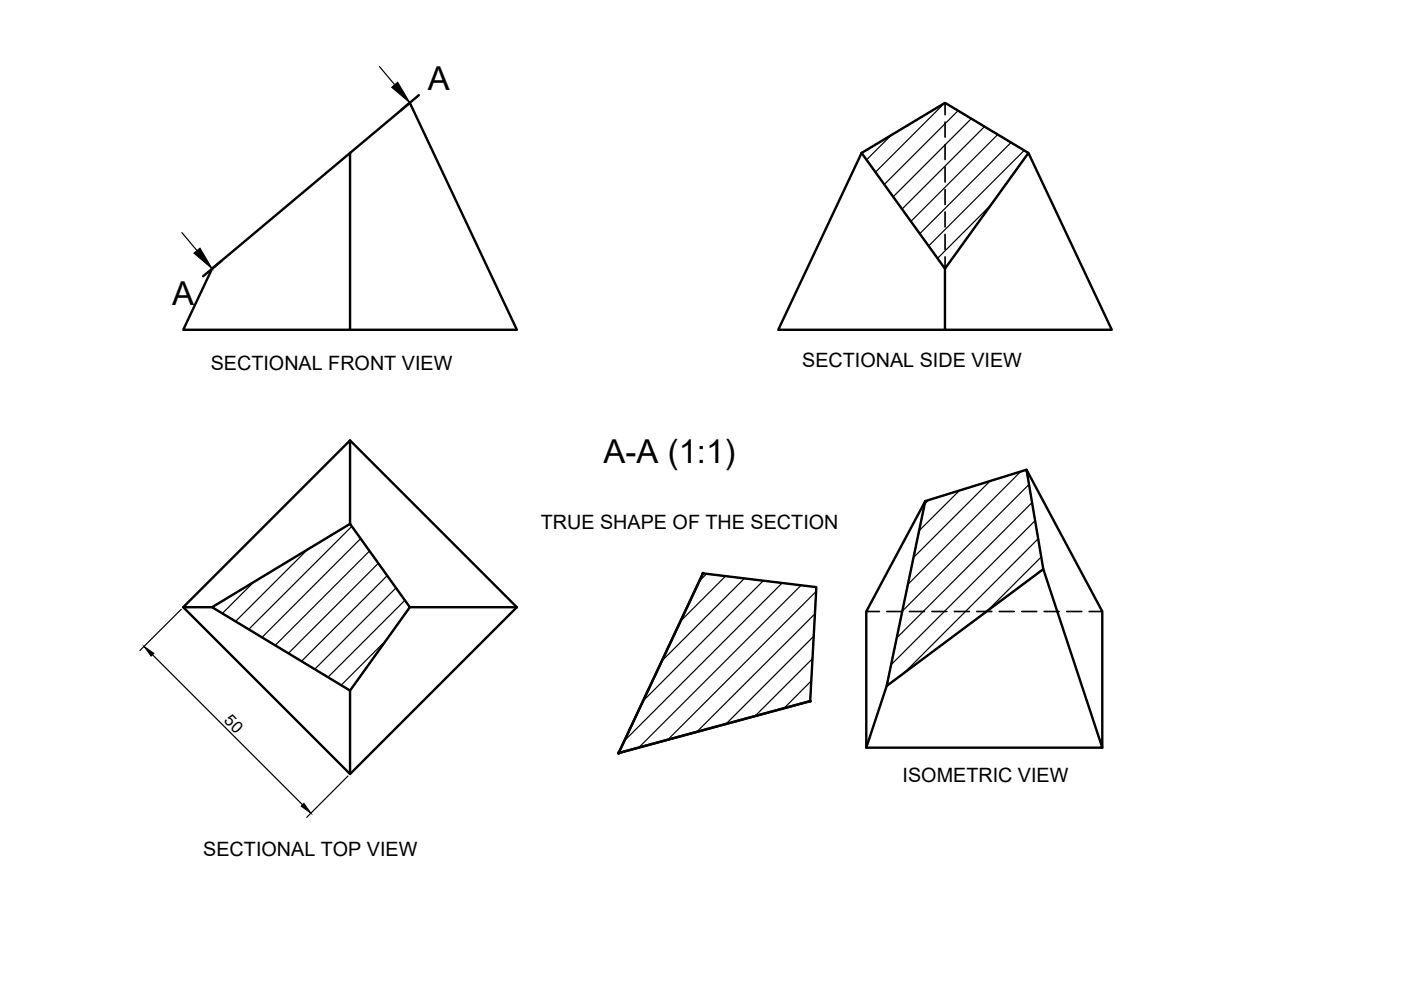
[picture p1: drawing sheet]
<svg xmlns="http://www.w3.org/2000/svg" width="297mm" height="210mm" viewBox="0 0 297 210" stroke-linecap="round" stroke-linejoin="round" font-family="sans-serif">
<!-- layer: MD_Visible -->
<g fill="none" stroke="#000" stroke-width=".51">
<path d="M74.2 32.4v37.5h-35.4l6.2-12.9 41.9-35.2 22.7 48.1h-35.4M182.7 32.4l17.7-10.6 17.6 10.6-17.7 24.6zM182.7 32.4l-17.7 37.5h35.3M218 32.4l17.7 37.5h-35.4v-12.9M74.2 93.4l35.4 35.3-35.4 35.4M217.6 99.6l16.1 30.1v28.8M74.2 111.1v-17.7l-35.4 35.3M196.2 106.2l21.4-6.6 3.6 21.1-33.2 24.7zM196.2 106.2l-12.5 23.5v28.8M45 128.7l29.2-17.6 12.7 17.6-12.7 17.7zM45 128.7h-6.2l35.4 35.4v-17.7M86.9 128.7h22.7"/>
<path d="M149 121.6l-17.8 38.1 40.6-11M149 121.6l24.1 2.9-1.3 24.2-40.6 11zM221.2 120.7l12.5 37.8h-50l4.3-13.1"/>
</g>
<!-- layer: MD_Hidden -->
<g fill="none" stroke="#000" stroke-width=".36">
<path d="M200.4 21.8v2.5M200.4 25.9v3.2M200.4 30.7v3.1M200.4 35.4v3.2M200.4 40.2v3.2M200.4 44.9v3.2M200.4 49.7v3.2M200.4 54.5v2.5M183.7 129.7h2.7M188 129.7h3.2M192.8 129.7h3.2M197.6 129.7h3.2"/>
<path d="M202.3 129.7h3.2M207.1 129.7h3.2M211.9 129.7h3.1M216.6 129.7h3.2M221.4 129.7h3.2M226.2 129.7h3.1M230.9 129.7h2.8"/>
</g>
<!-- layer: MD_Visible -->
<g fill="#000" stroke="#000" stroke-width=".21">
<circle cx="149" cy="121.6" r=".24"/>
<circle cx="131.2" cy="159.7" r=".24"/>
<circle cx="171.8" cy="148.7" r=".24"/>
</g>
<!-- layer: MD_Annotation -->
<path d="M88.8 20.2l-3.8 3.2M46.9 55.4l-3.8 3.2" fill="none" stroke="#000" stroke-width=".51"/>
<path d="M80.5 14.1l3.2 3.9M38.6 49.3l3.2 3.8" fill="none" stroke="#000" stroke-width=".25"/>
<path d="M83 18.5l1.3-1.1 2.6 4.4zM41.1 53.7l1.3-1.1 2.6 4.4z" fill="#000" stroke="#000" stroke-width=".21"/>
<!-- layer: 0 -->
<g fill="none" stroke="#000" stroke-width=".25">
<path d="M182.7 32.4l17.7-10.6 17.6 10.6-17.6 24.6zM189 28.6l-5.3 5.3M200.2 21.9l-14.6 14.6M203.1 23.5l-15.6 15.6M205.9 25.2l-16.5 16.5M208.8 26.8l-17.6 17.5M211.5 28.5l-18.4 18.4M214.4 30.2l-19.4 19.3M217.2 31.9l-20.3 20.2M210.1 43.4l-11.3 11.4M216.4 100l-23.9 23.9M65.1 116.6l-15.2 15.1"/>
<path d="M74.6 111.6l-21.9 21.8M76.5 114.2l-21 20.9M78.3 116.8l-20 20M80.2 119.4l-19.1 19.1M196.2 106.2l21.4-6.6 3.6 21.1-33.2 24.7zM196.9 106l-.8 .9M203.4 104l-8.5 8.5M209.9 102l-16.2 16.2M218.2 102.7l-26.9 26.8M218.8 106.6l-28.7 28.6M219.5 110.4l-30.5 30.5M220.1 114.2l-28.5 28.6"/>
<path d="M220.8 118.1l-11.5 11.5M32.3 138.8l31.8 31.8M38.4 129.2l-8.7 8.7M45 128.7l29.2-17.6 12.7 17.6-12.7 17.7zM53.8 123.4l-6.7 6.7M81.9 135.7l-9.6 9.6M82.1 122.1l-18.2 18.1M84 124.7l-17.3 17.2M85.8 127.3l-16.3 16.3M149 121.6l24.1 2.9-1.3 24.2-40.6 11zM149.8 121.7l-1.5 1.5M153.8 122.2l-9.5 9.5"/>
<path d="M157.8 122.6l-17.5 17.6M161.8 123.1l-25.5 25.5M165.8 123.6l-33.4 33.5M169.8 124.1l-34.4 34.4M172.3 139.6l-12.2 12.2M172.5 134.9l-18.6 18.6M172.8 130.2l-25 25M173 125.4l-31.4 31.4M172 144.4l-5.8 5.8M73.8 164.5l-8.8 8.8"/>
</g>
<path d="M30.6 137.1l2 1.4-.6 .6zM63.8 170.9l.6-.6 1.5 2.1z" fill="#000" stroke="#000" stroke-width=".21"/>
<g font-size="7">
<text x="90.7" y="19.1">A</text>
<text x="36.5" y="64.6">A</text>
<text x="128" y="98.2">A-A (1:1)</text>
</g>
<g font-size="4.2">
<text x="170.1" y="77.8">SECTIONAL SIDE VIEW</text>
<text x="44.7" y="78.5">SECTIONAL FRONT VIEW</text>
<text x="114.7" y="112.2">TRUE SHAPE OF THE SECTION</text>
<text x="191.4" y="165.8">ISOMETRIC VIEW</text>
<text x="43.1" y="181.4">SECTIONAL TOP VIEW</text>
</g>
<text font-size="3.5" x="47.3" y="152.9" transform="rotate(45 47.3 152.9)">50</text>
</svg>
